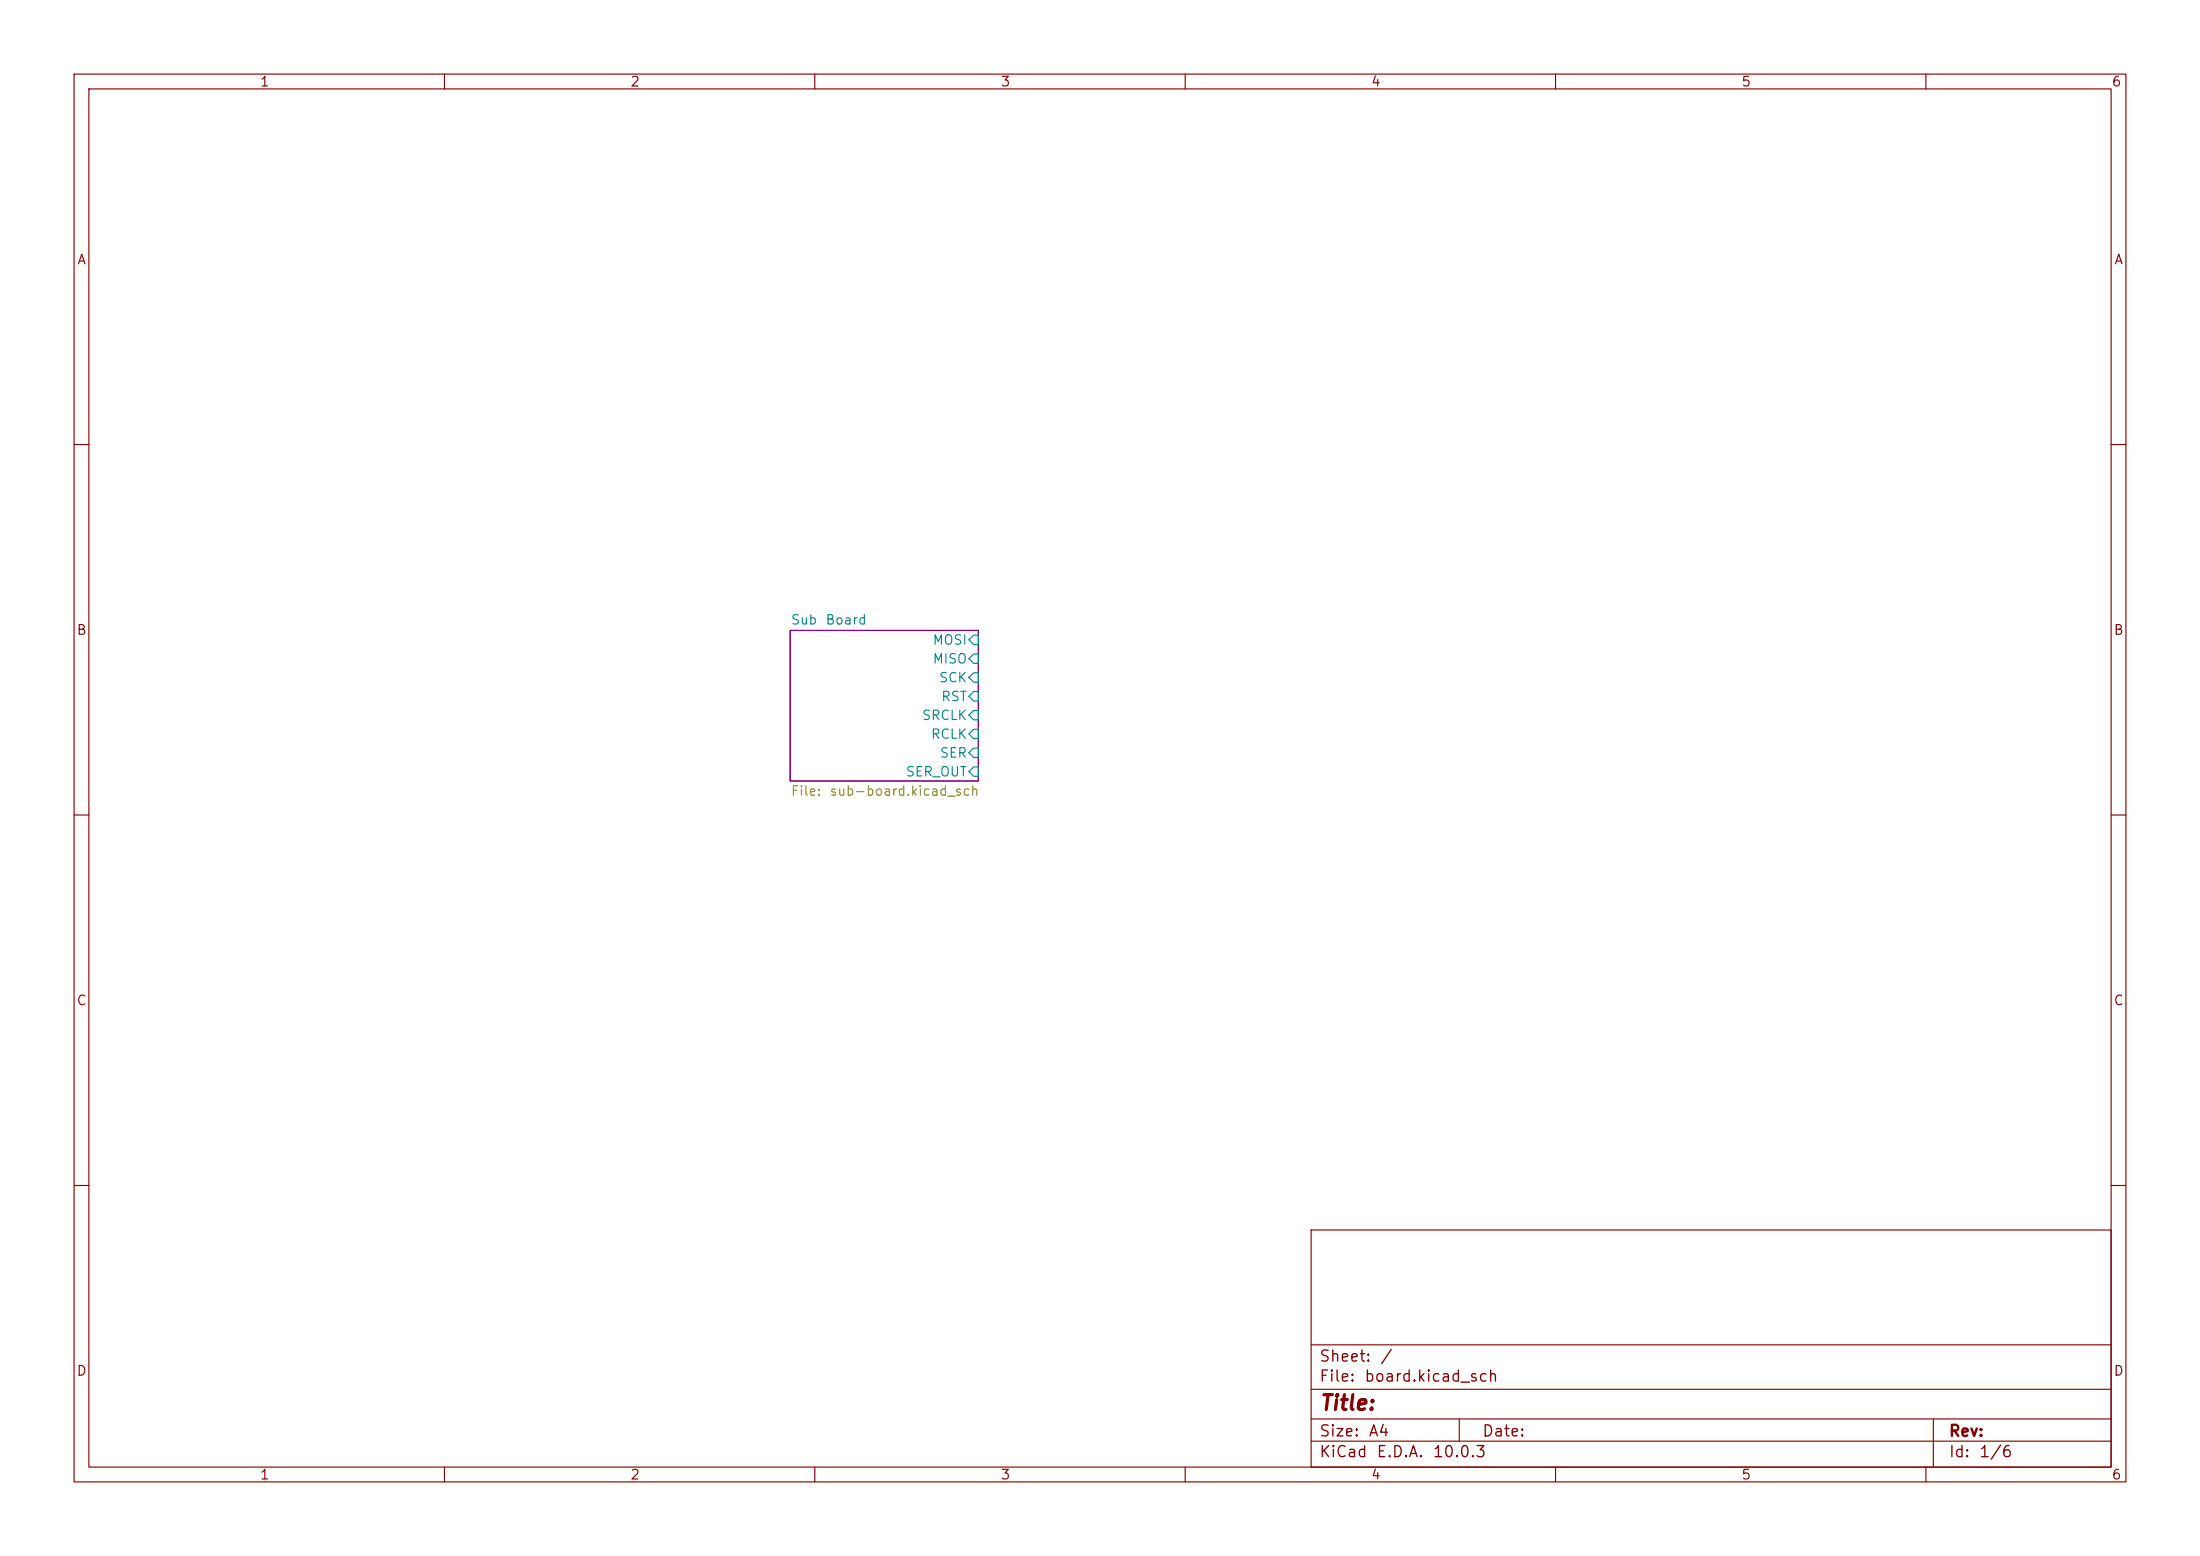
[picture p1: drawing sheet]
<svg xmlns="http://www.w3.org/2000/svg" width="297mm" height="210mm" viewBox="0 0 297 210" stroke-linecap="round" stroke-linejoin="round" font-family="sans-serif">
<g fill="none" stroke="#840000" stroke-width=".15">
<path d="M10 10h277v190h-277zM12 12h273v186h-273zM60 10v2M110 10v2M160 10v2M210 10v2M260 10v2M10 60h2M285 60h2M10 110h2M285 110h2M10 160h2"/>
<path d="M177 166h108v32h-108zM285 160h2M60 198v2M110 198v2M160 198v2M177 194.5h108M177 191.5h108M177 187.5h108M177 181.5h108M197 191.5v3M210 198v2M260 198v2"/>
<path d="M261 191.5v6.5"/>
</g>
<path d="M106.7 85.1h25.4v20.3h-25.4z" fill="none" stroke="#840084" stroke-width=".15"/>
<path d="M131.4 88.3h.7v1.2h-.7l-.6-.6zM131.4 85.7h.7v1.3h-.7l-.6-.6zM131.4 98.4h.7v1.3h-.7l-.6-.6zM131.4 93.3h.7v1.3h-.7l-.6-.6zM131.4 90.8h.7v1.3h-.7l-.6-.7zM131.4 95.9h.7v1.3h-.7l-.6-.7zM131.4 101h.7v1.2h-.7l-.6-.6zM131.4 103.5h.7v1.3h-.7l-.6-.7z" fill="none" stroke="#008484" stroke-width=".15"/>
<text font-size="2" fill="#840000" x="178" y="190.8">Title:</text>
<g font-size="1.5" fill="#840000">
<text x="178" y="184.2">Sheet:</text>
<text x="186.2" y="184.2">/</text>
<text x="178" y="186.9">File:</text>
<text x="184.1" y="186.9">board.kicad_sch</text>
<text x="178" y="197.1">KiCad</text>
<text x="178" y="194.3">Size:</text>
<text x="184.7" y="194.3">A4</text>
<text x="185.7" y="197.1">E.D.A.</text>
<text x="193.3" y="197.1">10.0.3</text>
<text x="200" y="194.3">Date:</text>
<text x="263" y="194.3">Rev:</text>
<text x="263" y="197.1">Id:</text>
<text x="267.1" y="197.1">1/6</text>
</g>
<g font-size="1.3" fill="#840000">
<text x="35" y="12">1</text>
<text x="85" y="12">2</text>
<text x="135" y="12">3</text>
<text x="185" y="12">4</text>
<text x="235" y="12">5</text>
<text x="285" y="12">6</text>
<text x="10.3" y="36">A</text>
<text x="285.3" y="36">A</text>
<text x="10.3" y="86">B</text>
<text x="285.3" y="86">B</text>
<text x="10.3" y="136">C</text>
<text x="285.3" y="136">C</text>
<text x="10.3" y="186">D</text>
<text x="285.3" y="186">D</text>
<text x="35" y="200">1</text>
<text x="85" y="200">2</text>
<text x="135" y="200">3</text>
<text x="185" y="200">4</text>
<text x="235" y="200">5</text>
<text x="285" y="200">6</text>
</g>
<g font-size="1.3" fill="#008484">
<text x="106.7" y="84.6">Sub</text>
<text x="111.4" y="84.6">Board</text>
<text x="125.8" y="89.9">MISO</text>
<text x="125.8" y="87.3">MOSI</text>
<text x="126.7" y="92.4">SCK</text>
<text x="127" y="95">RST</text>
<text x="124.4" y="97.5">SRCLK</text>
<text x="125.6" y="100">RCLK</text>
<text x="122.2" y="105.1">SER_OUT</text>
<text x="126.8" y="102.6">SER</text>
</g>
<g font-size="1.3" fill="#848400">
<text x="106.7" y="107.7">File:</text>
<text x="111.9" y="107.7">sub-board.kicad_sch</text>
</g>
</svg>
